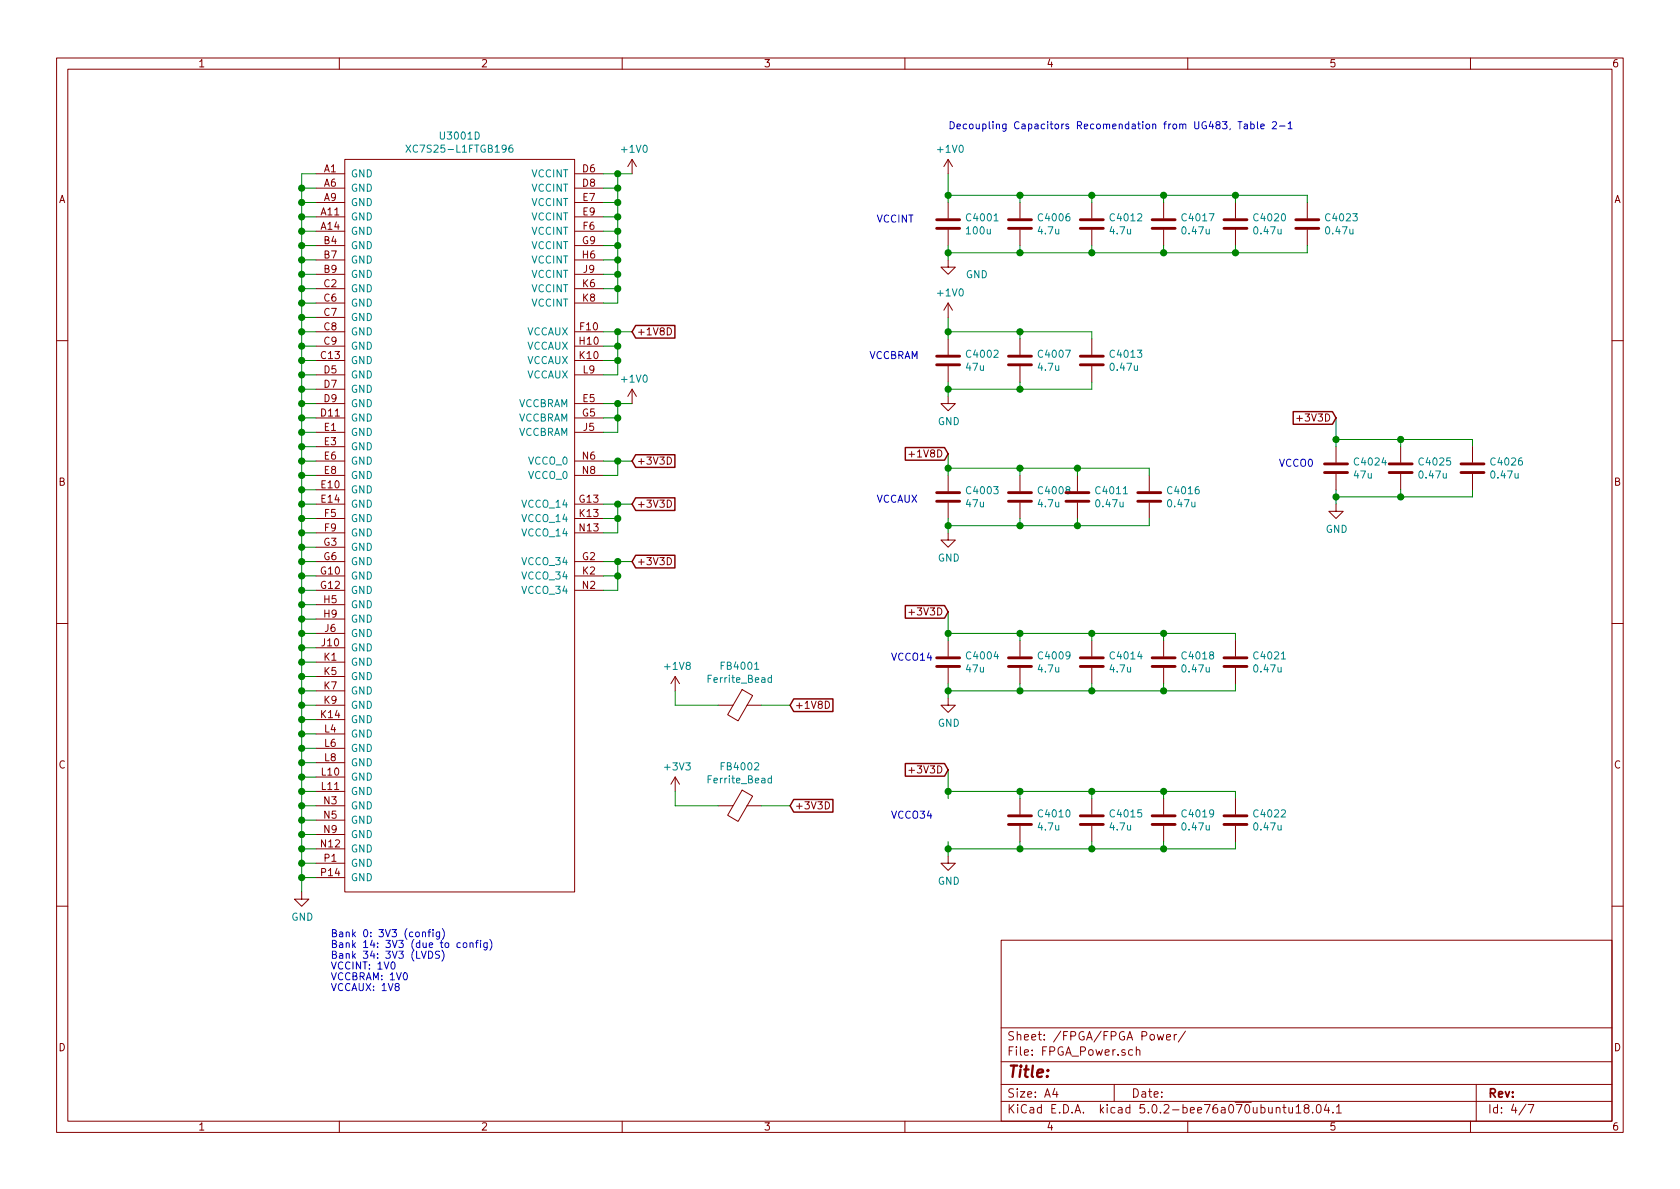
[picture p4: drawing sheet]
EESchema Schematic File Version 4
LIBS:controller-cache
EELAYER 26 0
EELAYER END
$Descr A4 11693 8268
encoding utf-8
Sheet 4 7
Title ""
Date ""
Rev ""
Comp ""
Comment1 ""
Comment2 ""
Comment3 ""
Comment4 ""
$EndDescr
$Comp
L wbraun_ic_lib:XC7S25-L1FTGB196 U3001
U 4 1
P 3200 3650
F 0 "U3001" H 3200 6365 50  0000 C CNN
F 1 "XC7S25-L1FTGB196" H 3200 6274 50  0000 C CNN
F 2 "wbraun_smd:FTGB196" H 1450 4850 50  0001 C CNN
F 3 "" H 1450 4850 50  0001 C CNN
	4    3200 3650
	1    0    0    -1  
$EndComp
Text Notes 6600 900  0    50   ~ 0
Decoupling Capacitors Recomendation from UG483, Table 2-1
$Comp
L Device:C C4001
U 1 1
P 6600 1550
F 0 "C4001" H 6715 1596 50  0000 L CNN
F 1 "100u" H 6715 1505 50  0000 L CNN
F 2 "Capacitor_SMD:C_0805_2012Metric" H 6638 1400 50  0001 C CNN
F 3 "~" H 6600 1550 50  0001 C CNN
	1    6600 1550
	1    0    0    -1  
$EndComp
$Comp
L Device:C C4006
U 1 1
P 7100 1550
F 0 "C4006" H 7215 1596 50  0000 L CNN
F 1 "4.7u" H 7215 1505 50  0000 L CNN
F 2 "Capacitor_SMD:C_0402_1005Metric" H 7138 1400 50  0001 C CNN
F 3 "~" H 7100 1550 50  0001 C CNN
	1    7100 1550
	1    0    0    -1  
$EndComp
$Comp
L Device:C C4012
U 1 1
P 7600 1550
F 0 "C4012" H 7715 1596 50  0000 L CNN
F 1 "4.7u" H 7715 1505 50  0000 L CNN
F 2 "Capacitor_SMD:C_0402_1005Metric" H 7638 1400 50  0001 C CNN
F 3 "~" H 7600 1550 50  0001 C CNN
	1    7600 1550
	1    0    0    -1  
$EndComp
$Comp
L Device:C C4017
U 1 1
P 8100 1550
F 0 "C4017" H 8215 1596 50  0000 L CNN
F 1 "0.47u" H 8215 1505 50  0000 L CNN
F 2 "Capacitor_SMD:C_0402_1005Metric" H 8138 1400 50  0001 C CNN
F 3 "~" H 8100 1550 50  0001 C CNN
	1    8100 1550
	1    0    0    -1  
$EndComp
$Comp
L Device:C C4020
U 1 1
P 8600 1550
F 0 "C4020" H 8715 1596 50  0000 L CNN
F 1 "0.47u" H 8715 1505 50  0000 L CNN
F 2 "Capacitor_SMD:C_0402_1005Metric" H 8638 1400 50  0001 C CNN
F 3 "~" H 8600 1550 50  0001 C CNN
	1    8600 1550
	1    0    0    -1  
$EndComp
$Comp
L Device:C C4023
U 1 1
P 9100 1550
F 0 "C4023" H 9215 1596 50  0000 L CNN
F 1 "0.47u" H 9215 1505 50  0000 L CNN
F 2 "Capacitor_SMD:C_0402_1005Metric" H 9138 1400 50  0001 C CNN
F 3 "~" H 9100 1550 50  0001 C CNN
	1    9100 1550
	1    0    0    -1  
$EndComp
$Comp
L power:GND #PWR0142
U 1 1
P 6600 1800
F 0 "#PWR0142" H 6600 1550 50  0001 C CNN
F 1 "GND" H 6800 1700 50  0000 C CNN
F 2 "" H 6600 1800 50  0001 C CNN
F 3 "" H 6600 1800 50  0001 C CNN
	1    6600 1800
	1    0    0    -1  
$EndComp
Wire Wire Line
	6600 1400 6600 1350
Wire Wire Line
	6600 1350 7100 1350
Wire Wire Line
	7100 1350 7100 1400
Connection ~ 6600 1350
Wire Wire Line
	6600 1350 6600 1200
Wire Wire Line
	7100 1350 7600 1350
Wire Wire Line
	7600 1350 7600 1400
Connection ~ 7100 1350
Wire Wire Line
	7600 1350 8100 1350
Wire Wire Line
	8100 1350 8100 1400
Connection ~ 7600 1350
Wire Wire Line
	8100 1350 8600 1350
Wire Wire Line
	8600 1350 8600 1400
Connection ~ 8100 1350
Wire Wire Line
	8600 1350 9100 1350
Wire Wire Line
	9100 1350 9100 1400
Connection ~ 8600 1350
Wire Wire Line
	6600 1700 6600 1750
Wire Wire Line
	7100 1700 7100 1750
Wire Wire Line
	7100 1750 6600 1750
Connection ~ 6600 1750
Wire Wire Line
	6600 1750 6600 1800
Wire Wire Line
	7100 1750 7600 1750
Wire Wire Line
	7600 1750 7600 1700
Connection ~ 7100 1750
Wire Wire Line
	7600 1750 8100 1750
Wire Wire Line
	8100 1750 8100 1700
Connection ~ 7600 1750
Wire Wire Line
	8100 1750 8600 1750
Wire Wire Line
	8600 1750 8600 1700
Connection ~ 8100 1750
Wire Wire Line
	8600 1750 9100 1750
Wire Wire Line
	9100 1750 9100 1700
Connection ~ 8600 1750
Text Notes 6100 1550 0    50   ~ 0
VCCINT
$Comp
L Device:C C4002
U 1 1
P 6600 2500
F 0 "C4002" H 6715 2546 50  0000 L CNN
F 1 "47u" H 6715 2455 50  0000 L CNN
F 2 "Capacitor_SMD:C_0805_2012Metric" H 6638 2350 50  0001 C CNN
F 3 "~" H 6600 2500 50  0001 C CNN
	1    6600 2500
	1    0    0    -1  
$EndComp
$Comp
L Device:C C4007
U 1 1
P 7100 2500
F 0 "C4007" H 7215 2546 50  0000 L CNN
F 1 "4.7u" H 7215 2455 50  0000 L CNN
F 2 "Capacitor_SMD:C_0402_1005Metric" H 7138 2350 50  0001 C CNN
F 3 "~" H 7100 2500 50  0001 C CNN
	1    7100 2500
	1    0    0    -1  
$EndComp
$Comp
L Device:C C4013
U 1 1
P 7600 2500
F 0 "C4013" H 7715 2546 50  0000 L CNN
F 1 "0.47u" H 7715 2455 50  0000 L CNN
F 2 "Capacitor_SMD:C_0402_1005Metric" H 7638 2350 50  0001 C CNN
F 3 "~" H 7600 2500 50  0001 C CNN
	1    7600 2500
	1    0    0    -1  
$EndComp
$Comp
L power:GND #PWR0143
U 1 1
P 6600 2750
F 0 "#PWR0143" H 6600 2500 50  0001 C CNN
F 1 "GND" H 6605 2577 50  0000 C CNN
F 2 "" H 6600 2750 50  0001 C CNN
F 3 "" H 6600 2750 50  0001 C CNN
	1    6600 2750
	1    0    0    -1  
$EndComp
Wire Wire Line
	6600 2650 6600 2700
Wire Wire Line
	6600 2700 7100 2700
Wire Wire Line
	7100 2700 7100 2650
Wire Wire Line
	7100 2700 7600 2700
Wire Wire Line
	7600 2700 7600 2650
Connection ~ 7100 2700
Wire Wire Line
	6600 2700 6600 2750
Connection ~ 6600 2700
Wire Wire Line
	6600 2350 6600 2300
Wire Wire Line
	6600 2300 7100 2300
Wire Wire Line
	7100 2300 7100 2350
Wire Wire Line
	7100 2300 7600 2300
Wire Wire Line
	7600 2300 7600 2350
Connection ~ 7100 2300
Connection ~ 6600 2300
Wire Wire Line
	6600 2200 6600 2300
Text Notes 6050 2500 0    50   ~ 0
VCCBRAM
$Comp
L Device:C C4003
U 1 1
P 6600 3450
F 0 "C4003" H 6715 3496 50  0000 L CNN
F 1 "47u" H 6715 3405 50  0000 L CNN
F 2 "Capacitor_SMD:C_0805_2012Metric" H 6638 3300 50  0001 C CNN
F 3 "~" H 6600 3450 50  0001 C CNN
	1    6600 3450
	1    0    0    -1  
$EndComp
$Comp
L Device:C C4008
U 1 1
P 7100 3450
F 0 "C4008" H 7215 3496 50  0000 L CNN
F 1 "4.7u" H 7215 3405 50  0000 L CNN
F 2 "Capacitor_SMD:C_0402_1005Metric" H 7138 3300 50  0001 C CNN
F 3 "~" H 7100 3450 50  0001 C CNN
	1    7100 3450
	1    0    0    -1  
$EndComp
$Comp
L Device:C C4011
U 1 1
P 7500 3450
F 0 "C4011" H 7615 3496 50  0000 L CNN
F 1 "0.47u" H 7615 3405 50  0000 L CNN
F 2 "Capacitor_SMD:C_0402_1005Metric" H 7538 3300 50  0001 C CNN
F 3 "~" H 7500 3450 50  0001 C CNN
	1    7500 3450
	1    0    0    -1  
$EndComp
$Comp
L Device:C C4016
U 1 1
P 8000 3450
F 0 "C4016" H 8115 3496 50  0000 L CNN
F 1 "0.47u" H 8115 3405 50  0000 L CNN
F 2 "Capacitor_SMD:C_0402_1005Metric" H 8038 3300 50  0001 C CNN
F 3 "~" H 8000 3450 50  0001 C CNN
	1    8000 3450
	1    0    0    -1  
$EndComp
Text Notes 6100 3500 0    50   ~ 0
VCCAUX
$Comp
L power:GND #PWR0144
U 1 1
P 6600 3700
F 0 "#PWR0144" H 6600 3450 50  0001 C CNN
F 1 "GND" H 6605 3527 50  0000 C CNN
F 2 "" H 6600 3700 50  0001 C CNN
F 3 "" H 6600 3700 50  0001 C CNN
	1    6600 3700
	1    0    0    -1  
$EndComp
Wire Wire Line
	8000 3600 8000 3650
Wire Wire Line
	8000 3650 7500 3650
Wire Wire Line
	6600 3650 6600 3600
Wire Wire Line
	6600 3650 6600 3700
Connection ~ 6600 3650
Wire Wire Line
	7100 3600 7100 3650
Connection ~ 7100 3650
Wire Wire Line
	7100 3650 6600 3650
Wire Wire Line
	7500 3600 7500 3650
Connection ~ 7500 3650
Wire Wire Line
	7500 3650 7100 3650
Wire Wire Line
	8000 3300 8000 3250
Wire Wire Line
	8000 3250 7500 3250
Wire Wire Line
	6600 3250 6600 3300
Wire Wire Line
	7100 3250 7100 3300
Connection ~ 7100 3250
Wire Wire Line
	7100 3250 6600 3250
Wire Wire Line
	7500 3250 7500 3300
Connection ~ 7500 3250
Wire Wire Line
	7500 3250 7100 3250
Wire Wire Line
	6600 3250 6600 3150
Connection ~ 6600 3250
$Comp
L Device:C C4004
U 1 1
P 6600 4600
F 0 "C4004" H 6715 4646 50  0000 L CNN
F 1 "47u" H 6715 4555 50  0000 L CNN
F 2 "Capacitor_SMD:C_0805_2012Metric" H 6638 4450 50  0001 C CNN
F 3 "~" H 6600 4600 50  0001 C CNN
	1    6600 4600
	1    0    0    -1  
$EndComp
$Comp
L Device:C C4009
U 1 1
P 7100 4600
F 0 "C4009" H 7215 4646 50  0000 L CNN
F 1 "4.7u" H 7215 4555 50  0000 L CNN
F 2 "Capacitor_SMD:C_0402_1005Metric" H 7138 4450 50  0001 C CNN
F 3 "~" H 7100 4600 50  0001 C CNN
	1    7100 4600
	1    0    0    -1  
$EndComp
$Comp
L Device:C C4014
U 1 1
P 7600 4600
F 0 "C4014" H 7715 4646 50  0000 L CNN
F 1 "4.7u" H 7715 4555 50  0000 L CNN
F 2 "Capacitor_SMD:C_0402_1005Metric" H 7638 4450 50  0001 C CNN
F 3 "~" H 7600 4600 50  0001 C CNN
	1    7600 4600
	1    0    0    -1  
$EndComp
$Comp
L Device:C C4018
U 1 1
P 8100 4600
F 0 "C4018" H 8215 4646 50  0000 L CNN
F 1 "0.47u" H 8215 4555 50  0000 L CNN
F 2 "Capacitor_SMD:C_0402_1005Metric" H 8138 4450 50  0001 C CNN
F 3 "~" H 8100 4600 50  0001 C CNN
	1    8100 4600
	1    0    0    -1  
$EndComp
$Comp
L power:GND #PWR0145
U 1 1
P 6600 4850
F 0 "#PWR0145" H 6600 4600 50  0001 C CNN
F 1 "GND" H 6605 4677 50  0000 C CNN
F 2 "" H 6600 4850 50  0001 C CNN
F 3 "" H 6600 4850 50  0001 C CNN
	1    6600 4850
	1    0    0    -1  
$EndComp
Wire Wire Line
	6600 4450 6600 4400
Wire Wire Line
	6600 4400 7100 4400
Wire Wire Line
	7100 4400 7100 4450
Connection ~ 6600 4400
Wire Wire Line
	6600 4400 6600 4250
Wire Wire Line
	7100 4400 7600 4400
Wire Wire Line
	7600 4400 7600 4450
Connection ~ 7100 4400
Wire Wire Line
	7600 4400 8100 4400
Wire Wire Line
	8100 4400 8100 4450
Connection ~ 7600 4400
Wire Wire Line
	6600 4750 6600 4800
Wire Wire Line
	7100 4750 7100 4800
Wire Wire Line
	7100 4800 6600 4800
Connection ~ 6600 4800
Wire Wire Line
	6600 4800 6600 4850
Wire Wire Line
	7100 4800 7600 4800
Wire Wire Line
	7600 4800 7600 4750
Connection ~ 7100 4800
Wire Wire Line
	7600 4800 8100 4800
Wire Wire Line
	8100 4800 8100 4750
Connection ~ 7600 4800
Text Notes 6200 4600 0    50   ~ 0
VCCO14
Wire Wire Line
	2200 1200 2100 1200
Wire Wire Line
	2100 1200 2100 1300
Wire Wire Line
	2200 6100 2100 6100
Connection ~ 2100 6100
Wire Wire Line
	2100 6100 2100 6200
Wire Wire Line
	2200 6000 2100 6000
Connection ~ 2100 6000
Wire Wire Line
	2100 6000 2100 6100
Wire Wire Line
	2200 5900 2100 5900
Connection ~ 2100 5900
Wire Wire Line
	2100 5900 2100 6000
Wire Wire Line
	2200 5800 2100 5800
Connection ~ 2100 5800
Wire Wire Line
	2100 5800 2100 5900
Wire Wire Line
	2200 5700 2100 5700
Connection ~ 2100 5700
Wire Wire Line
	2100 5700 2100 5800
Wire Wire Line
	2200 5600 2100 5600
Connection ~ 2100 5600
Wire Wire Line
	2100 5600 2100 5700
Wire Wire Line
	2200 5500 2100 5500
Connection ~ 2100 5500
Wire Wire Line
	2100 5500 2100 5600
Wire Wire Line
	2200 5400 2100 5400
Connection ~ 2100 5400
Wire Wire Line
	2100 5400 2100 5500
Wire Wire Line
	2200 5300 2100 5300
Connection ~ 2100 5300
Wire Wire Line
	2100 5300 2100 5400
Wire Wire Line
	2200 5200 2100 5200
Connection ~ 2100 5200
Wire Wire Line
	2100 5200 2100 5300
Wire Wire Line
	2200 5100 2100 5100
Connection ~ 2100 5100
Wire Wire Line
	2100 5100 2100 5200
Wire Wire Line
	2200 5000 2100 5000
Connection ~ 2100 5000
Wire Wire Line
	2100 5000 2100 5100
Wire Wire Line
	2200 4900 2100 4900
Connection ~ 2100 4900
Wire Wire Line
	2100 4900 2100 5000
Wire Wire Line
	2200 4800 2100 4800
Connection ~ 2100 4800
Wire Wire Line
	2100 4800 2100 4900
Wire Wire Line
	2200 4700 2100 4700
Connection ~ 2100 4700
Wire Wire Line
	2100 4700 2100 4800
Wire Wire Line
	2200 4600 2100 4600
Connection ~ 2100 4600
Wire Wire Line
	2100 4600 2100 4700
Wire Wire Line
	2200 4500 2100 4500
Connection ~ 2100 4500
Wire Wire Line
	2100 4500 2100 4600
Wire Wire Line
	2200 4400 2100 4400
Connection ~ 2100 4400
Wire Wire Line
	2100 4400 2100 4500
Wire Wire Line
	2200 4300 2100 4300
Connection ~ 2100 4300
Wire Wire Line
	2100 4300 2100 4400
Wire Wire Line
	2200 4200 2100 4200
Connection ~ 2100 4200
Wire Wire Line
	2100 4200 2100 4300
Wire Wire Line
	2200 4100 2100 4100
Connection ~ 2100 4100
Wire Wire Line
	2100 4100 2100 4200
Wire Wire Line
	2200 4000 2100 4000
Connection ~ 2100 4000
Wire Wire Line
	2100 4000 2100 4100
Wire Wire Line
	2200 3900 2100 3900
Connection ~ 2100 3900
Wire Wire Line
	2100 3900 2100 4000
Wire Wire Line
	2200 3800 2100 3800
Connection ~ 2100 3800
Wire Wire Line
	2100 3800 2100 3900
Wire Wire Line
	2200 3700 2100 3700
Connection ~ 2100 3700
Wire Wire Line
	2100 3700 2100 3800
Wire Wire Line
	2200 3600 2100 3600
Connection ~ 2100 3600
Wire Wire Line
	2100 3600 2100 3700
Wire Wire Line
	2200 3500 2100 3500
Connection ~ 2100 3500
Wire Wire Line
	2100 3500 2100 3600
Wire Wire Line
	2200 3400 2100 3400
Connection ~ 2100 3400
Wire Wire Line
	2100 3400 2100 3500
Wire Wire Line
	2200 3300 2100 3300
Connection ~ 2100 3300
Wire Wire Line
	2100 3300 2100 3400
Wire Wire Line
	2200 3200 2100 3200
Connection ~ 2100 3200
Wire Wire Line
	2100 3200 2100 3300
Wire Wire Line
	2200 3100 2100 3100
Connection ~ 2100 3100
Wire Wire Line
	2100 3100 2100 3200
Wire Wire Line
	2200 3000 2100 3000
Connection ~ 2100 3000
Wire Wire Line
	2100 3000 2100 3100
Wire Wire Line
	2200 2900 2100 2900
Connection ~ 2100 2900
Wire Wire Line
	2100 2900 2100 3000
Wire Wire Line
	2200 2800 2100 2800
Connection ~ 2100 2800
Wire Wire Line
	2100 2800 2100 2900
Wire Wire Line
	2200 2700 2100 2700
Connection ~ 2100 2700
Wire Wire Line
	2100 2700 2100 2800
Wire Wire Line
	2200 2600 2100 2600
Connection ~ 2100 2600
Wire Wire Line
	2100 2600 2100 2700
Wire Wire Line
	2200 2500 2100 2500
Connection ~ 2100 2500
Wire Wire Line
	2100 2500 2100 2600
Wire Wire Line
	2200 2400 2100 2400
Connection ~ 2100 2400
Wire Wire Line
	2100 2400 2100 2500
Wire Wire Line
	2200 2300 2100 2300
Connection ~ 2100 2300
Wire Wire Line
	2100 2300 2100 2400
Wire Wire Line
	2200 2200 2100 2200
Connection ~ 2100 2200
Wire Wire Line
	2100 2200 2100 2300
Wire Wire Line
	2200 2100 2100 2100
Connection ~ 2100 2100
Wire Wire Line
	2100 2100 2100 2200
Wire Wire Line
	2200 2000 2100 2000
Connection ~ 2100 2000
Wire Wire Line
	2100 2000 2100 2100
Wire Wire Line
	2200 1900 2100 1900
Connection ~ 2100 1900
Wire Wire Line
	2100 1900 2100 2000
Wire Wire Line
	2200 1800 2100 1800
Connection ~ 2100 1800
Wire Wire Line
	2100 1800 2100 1900
Wire Wire Line
	2200 1700 2100 1700
Connection ~ 2100 1700
Wire Wire Line
	2100 1700 2100 1800
Wire Wire Line
	2200 1600 2100 1600
Connection ~ 2100 1600
Wire Wire Line
	2100 1600 2100 1700
Wire Wire Line
	2200 1500 2100 1500
Connection ~ 2100 1500
Wire Wire Line
	2100 1500 2100 1600
Wire Wire Line
	2200 1400 2100 1400
Connection ~ 2100 1400
Wire Wire Line
	2100 1400 2100 1500
Wire Wire Line
	2200 1300 2100 1300
Connection ~ 2100 1300
Wire Wire Line
	2100 1300 2100 1400
Wire Wire Line
	4200 3900 4300 3900
Wire Wire Line
	4200 4000 4300 4000
Wire Wire Line
	4200 4100 4300 4100
Wire Wire Line
	4200 3700 4300 3700
Wire Wire Line
	4200 3600 4300 3600
Wire Wire Line
	4200 3500 4300 3500
Wire Wire Line
	4200 3300 4300 3300
Wire Wire Line
	4200 3200 4300 3200
Wire Wire Line
	4200 2800 4300 2800
Wire Wire Line
	4200 2900 4300 2900
Wire Wire Line
	4200 3000 4300 3000
Wire Wire Line
	4200 1200 4300 1200
Wire Wire Line
	4200 1300 4300 1300
Wire Wire Line
	4200 1400 4300 1400
Wire Wire Line
	4200 1500 4300 1500
Wire Wire Line
	4200 1600 4300 1600
Wire Wire Line
	4200 1700 4300 1700
Wire Wire Line
	4200 1800 4300 1800
Wire Wire Line
	4200 1900 4300 1900
Wire Wire Line
	4200 2000 4300 2000
Wire Wire Line
	4200 2100 4300 2100
Wire Wire Line
	4200 2300 4300 2300
Wire Wire Line
	4200 2400 4300 2400
Wire Wire Line
	4200 2500 4300 2500
Wire Wire Line
	4200 2600 4300 2600
Text Notes 2300 6900 0    50   ~ 0
Bank 0: 3V3 (config)\nBank 14: 3V3 (due to config)\nBank 34: 3V3 (LVDS)\nVCCINT: 1V0\nVCCBRAM: 1V0\nVCCAUX: 1V8
Wire Wire Line
	4300 1200 4300 1300
Connection ~ 4300 1300
Wire Wire Line
	4300 1300 4300 1400
Connection ~ 4300 1400
Wire Wire Line
	4300 1400 4300 1500
Connection ~ 4300 1500
Wire Wire Line
	4300 1500 4300 1600
Connection ~ 4300 1600
Wire Wire Line
	4300 1600 4300 1700
Connection ~ 4300 1700
Wire Wire Line
	4300 1700 4300 1800
Connection ~ 4300 1800
Wire Wire Line
	4300 1800 4300 1900
Connection ~ 4300 1900
Wire Wire Line
	4300 1900 4300 2000
Connection ~ 4300 2000
Wire Wire Line
	4300 2000 4300 2100
Wire Wire Line
	4300 2300 4300 2400
Connection ~ 4300 2400
Wire Wire Line
	4300 2400 4300 2500
Connection ~ 4300 2500
Wire Wire Line
	4300 2500 4300 2600
Wire Wire Line
	4300 2300 4400 2300
Connection ~ 4300 2300
Wire Wire Line
	4300 1200 4400 1200
Connection ~ 4300 1200
Wire Wire Line
	4300 2800 4300 2900
Connection ~ 4300 2900
Wire Wire Line
	4300 2900 4300 3000
Wire Wire Line
	4300 3200 4300 3300
Wire Wire Line
	4300 3500 4300 3600
Connection ~ 4300 3600
Wire Wire Line
	4300 3600 4300 3700
Wire Wire Line
	4300 3900 4300 4000
Connection ~ 4300 4000
Wire Wire Line
	4300 4000 4300 4100
$Comp
L power:+1V0 #PWR0146
U 1 1
P 4400 1200
F 0 "#PWR0146" H 4400 1050 50  0001 C CNN
F 1 "+1V0" H 4415 1373 50  0000 C CNN
F 2 "" H 4400 1200 50  0001 C CNN
F 3 "" H 4400 1200 50  0001 C CNN
	1    4400 1200
	1    0    0    -1  
$EndComp
Wire Wire Line
	4300 2800 4400 2800
Connection ~ 4300 2800
Wire Wire Line
	4300 3200 4400 3200
Connection ~ 4300 3200
Wire Wire Line
	4300 3500 4400 3500
Connection ~ 4300 3500
Wire Wire Line
	4300 3900 4400 3900
Connection ~ 4300 3900
$Comp
L power:+1V0 #PWR0147
U 1 1
P 6600 1200
F 0 "#PWR0147" H 6600 1050 50  0001 C CNN
F 1 "+1V0" H 6615 1373 50  0000 C CNN
F 2 "" H 6600 1200 50  0001 C CNN
F 3 "" H 6600 1200 50  0001 C CNN
	1    6600 1200
	1    0    0    -1  
$EndComp
$Comp
L power:+1V0 #PWR0148
U 1 1
P 6600 2200
F 0 "#PWR0148" H 6600 2050 50  0001 C CNN
F 1 "+1V0" H 6615 2373 50  0000 C CNN
F 2 "" H 6600 2200 50  0001 C CNN
F 3 "" H 6600 2200 50  0001 C CNN
	1    6600 2200
	1    0    0    -1  
$EndComp
$Comp
L power:+1V8 #PWR0149
U 1 1
P 4700 4800
F 0 "#PWR0149" H 4700 4650 50  0001 C CNN
F 1 "+1V8" H 4715 4973 50  0000 C CNN
F 2 "" H 4700 4800 50  0001 C CNN
F 3 "" H 4700 4800 50  0001 C CNN
	1    4700 4800
	1    0    0    -1  
$EndComp
$Comp
L Device:C C4010
U 1 1
P 7100 5700
F 0 "C4010" H 7215 5746 50  0000 L CNN
F 1 "4.7u" H 7215 5655 50  0000 L CNN
F 2 "Capacitor_SMD:C_0402_1005Metric" H 7138 5550 50  0001 C CNN
F 3 "~" H 7100 5700 50  0001 C CNN
	1    7100 5700
	1    0    0    -1  
$EndComp
$Comp
L Device:C C4015
U 1 1
P 7600 5700
F 0 "C4015" H 7715 5746 50  0000 L CNN
F 1 "4.7u" H 7715 5655 50  0000 L CNN
F 2 "Capacitor_SMD:C_0402_1005Metric" H 7638 5550 50  0001 C CNN
F 3 "~" H 7600 5700 50  0001 C CNN
	1    7600 5700
	1    0    0    -1  
$EndComp
$Comp
L Device:C C4019
U 1 1
P 8100 5700
F 0 "C4019" H 8215 5746 50  0000 L CNN
F 1 "0.47u" H 8215 5655 50  0000 L CNN
F 2 "Capacitor_SMD:C_0402_1005Metric" H 8138 5550 50  0001 C CNN
F 3 "~" H 8100 5700 50  0001 C CNN
	1    8100 5700
	1    0    0    -1  
$EndComp
$Comp
L power:GND #PWR0150
U 1 1
P 6600 5950
F 0 "#PWR0150" H 6600 5700 50  0001 C CNN
F 1 "GND" H 6605 5777 50  0000 C CNN
F 2 "" H 6600 5950 50  0001 C CNN
F 3 "" H 6600 5950 50  0001 C CNN
	1    6600 5950
	1    0    0    -1  
$EndComp
Wire Wire Line
	6600 5550 6600 5500
Wire Wire Line
	6600 5500 7100 5500
Wire Wire Line
	7100 5500 7100 5550
Connection ~ 6600 5500
Wire Wire Line
	6600 5500 6600 5350
Wire Wire Line
	7100 5500 7600 5500
Wire Wire Line
	7600 5500 7600 5550
Connection ~ 7100 5500
Wire Wire Line
	7600 5500 8100 5500
Wire Wire Line
	8100 5500 8100 5550
Connection ~ 7600 5500
Wire Wire Line
	6600 5850 6600 5900
Wire Wire Line
	7100 5850 7100 5900
Wire Wire Line
	7100 5900 6600 5900
Connection ~ 6600 5900
Wire Wire Line
	6600 5900 6600 5950
Wire Wire Line
	7100 5900 7600 5900
Wire Wire Line
	7600 5900 7600 5850
Connection ~ 7100 5900
Wire Wire Line
	7600 5900 8100 5900
Wire Wire Line
	8100 5900 8100 5850
Connection ~ 7600 5900
Text Notes 6200 5700 0    50   ~ 0
VCCO34
$Comp
L Device:C C4024
U 1 1
P 9300 3250
F 0 "C4024" H 9415 3296 50  0000 L CNN
F 1 "47u" H 9415 3205 50  0000 L CNN
F 2 "Capacitor_SMD:C_0805_2012Metric" H 9338 3100 50  0001 C CNN
F 3 "~" H 9300 3250 50  0001 C CNN
	1    9300 3250
	1    0    0    -1  
$EndComp
$Comp
L Device:C C4025
U 1 1
P 9750 3250
F 0 "C4025" H 9865 3296 50  0000 L CNN
F 1 "0.47u" H 9865 3205 50  0000 L CNN
F 2 "Capacitor_SMD:C_0402_1005Metric" H 9788 3100 50  0001 C CNN
F 3 "~" H 9750 3250 50  0001 C CNN
	1    9750 3250
	1    0    0    -1  
$EndComp
$Comp
L power:GND #PWR0151
U 1 1
P 9300 3500
F 0 "#PWR0151" H 9300 3250 50  0001 C CNN
F 1 "GND" H 9305 3327 50  0000 C CNN
F 2 "" H 9300 3500 50  0001 C CNN
F 3 "" H 9300 3500 50  0001 C CNN
	1    9300 3500
	1    0    0    -1  
$EndComp
Wire Wire Line
	9750 3050 9750 3100
Wire Wire Line
	9750 3050 10250 3050
Wire Wire Line
	10250 3050 10250 3100
Wire Wire Line
	9750 3450 9750 3400
Wire Wire Line
	9750 3450 10250 3450
Wire Wire Line
	10250 3450 10250 3400
$Comp
L Device:C C4026
U 1 1
P 10250 3250
F 0 "C4026" H 10365 3296 50  0000 L CNN
F 1 "0.47u" H 10365 3205 50  0000 L CNN
F 2 "Capacitor_SMD:C_0402_1005Metric" H 10288 3100 50  0001 C CNN
F 3 "~" H 10250 3250 50  0001 C CNN
	1    10250 3250
	1    0    0    -1  
$EndComp
Text Notes 8900 3250 0    50   ~ 0
VCCO0
Wire Wire Line
	9300 3400 9300 3450
Wire Wire Line
	9750 3050 9300 3050
Wire Wire Line
	9300 2900 9300 3050
Connection ~ 9750 3050
Connection ~ 9300 3050
Wire Wire Line
	9300 3050 9300 3100
Wire Wire Line
	9750 3450 9300 3450
Connection ~ 9750 3450
Connection ~ 9300 3450
Wire Wire Line
	9300 3450 9300 3500
$Comp
L power:GND #PWR0152
U 1 1
P 2100 6200
F 0 "#PWR0152" H 2100 5950 50  0001 C CNN
F 1 "GND" H 2105 6027 50  0000 C CNN
F 2 "" H 2100 6200 50  0001 C CNN
F 3 "" H 2100 6200 50  0001 C CNN
	1    2100 6200
	1    0    0    -1  
$EndComp
$Comp
L power:+1V0 #PWR0153
U 1 1
P 4400 2800
F 0 "#PWR0153" H 4400 2650 50  0001 C CNN
F 1 "+1V0" H 4415 2973 50  0000 C CNN
F 2 "" H 4400 2800 50  0001 C CNN
F 3 "" H 4400 2800 50  0001 C CNN
	1    4400 2800
	1    0    0    -1  
$EndComp
$Comp
L power:+3V3 #PWR0154
U 1 1
P 4700 5500
F 0 "#PWR0154" H 4700 5350 50  0001 C CNN
F 1 "+3V3" H 4715 5673 50  0000 C CNN
F 2 "" H 4700 5500 50  0001 C CNN
F 3 "" H 4700 5500 50  0001 C CNN
	1    4700 5500
	1    0    0    -1  
$EndComp
Wire Wire Line
	8600 5900 8600 5850
Connection ~ 8100 5900
Wire Wire Line
	8100 5900 8600 5900
Wire Wire Line
	8600 5500 8600 5550
Connection ~ 8100 5500
Wire Wire Line
	8100 5500 8600 5500
Wire Wire Line
	8600 4800 8600 4750
Connection ~ 8100 4800
Wire Wire Line
	8100 4800 8600 4800
Wire Wire Line
	8600 4400 8600 4450
Connection ~ 8100 4400
Wire Wire Line
	8100 4400 8600 4400
$Comp
L Device:C C4021
U 1 1
P 8600 4600
F 0 "C4021" H 8715 4646 50  0000 L CNN
F 1 "0.47u" H 8715 4555 50  0000 L CNN
F 2 "Capacitor_SMD:C_0402_1005Metric" H 8638 4450 50  0001 C CNN
F 3 "~" H 8600 4600 50  0001 C CNN
	1    8600 4600
	1    0    0    -1  
$EndComp
$Comp
L Device:C C4022
U 1 1
P 8600 5700
F 0 "C4022" H 8715 5746 50  0000 L CNN
F 1 "0.47u" H 8715 5655 50  0000 L CNN
F 2 "Capacitor_SMD:C_0402_1005Metric" H 8638 5550 50  0001 C CNN
F 3 "~" H 8600 5700 50  0001 C CNN
	1    8600 5700
	1    0    0    -1  
$EndComp
Text GLabel 6600 5350 0    50   Input ~ 0
+3V3D
Text GLabel 6600 4250 0    50   Input ~ 0
+3V3D
Text GLabel 4400 3900 2    50   Input ~ 0
+3V3D
Text GLabel 4400 3500 2    50   Input ~ 0
+3V3D
Text GLabel 4400 3200 2    50   Input ~ 0
+3V3D
Text GLabel 9300 2900 0    50   Input ~ 0
+3V3D
Text GLabel 6600 3150 0    50   Input ~ 0
+1V8D
Text GLabel 4400 2300 2    50   Input ~ 0
+1V8D
$Comp
L Device:Ferrite_Bead FB4001
U 1 1
P 5150 4900
F 0 "FB4001" V 4876 4900 50  0000 C CNN
F 1 "Ferrite_Bead" V 4967 4900 50  0000 C CNN
F 2 "Inductor_SMD:L_0805_2012Metric" V 5080 4900 50  0001 C CNN
F 3 "~" H 5150 4900 50  0001 C CNN
	1    5150 4900
	0    1    1    0   
$EndComp
$Comp
L Device:Ferrite_Bead FB4002
U 1 1
P 5150 5600
F 0 "FB4002" V 4876 5600 50  0000 C CNN
F 1 "Ferrite_Bead" V 4967 5600 50  0000 C CNN
F 2 "Inductor_SMD:L_0805_2012Metric" V 5080 5600 50  0001 C CNN
F 3 "~" H 5150 5600 50  0001 C CNN
	1    5150 5600
	0    1    1    0   
$EndComp
Text GLabel 5500 5600 2    50   Input ~ 0
+3V3D
Text GLabel 5500 4900 2    50   Input ~ 0
+1V8D
Wire Wire Line
	4700 4800 4700 4900
Wire Wire Line
	4700 4900 5000 4900
Wire Wire Line
	4700 5500 4700 5600
Wire Wire Line
	4700 5600 5000 5600
Wire Wire Line
	5300 4900 5500 4900
Wire Wire Line
	5300 5600 5500 5600
$EndSCHEMATC
